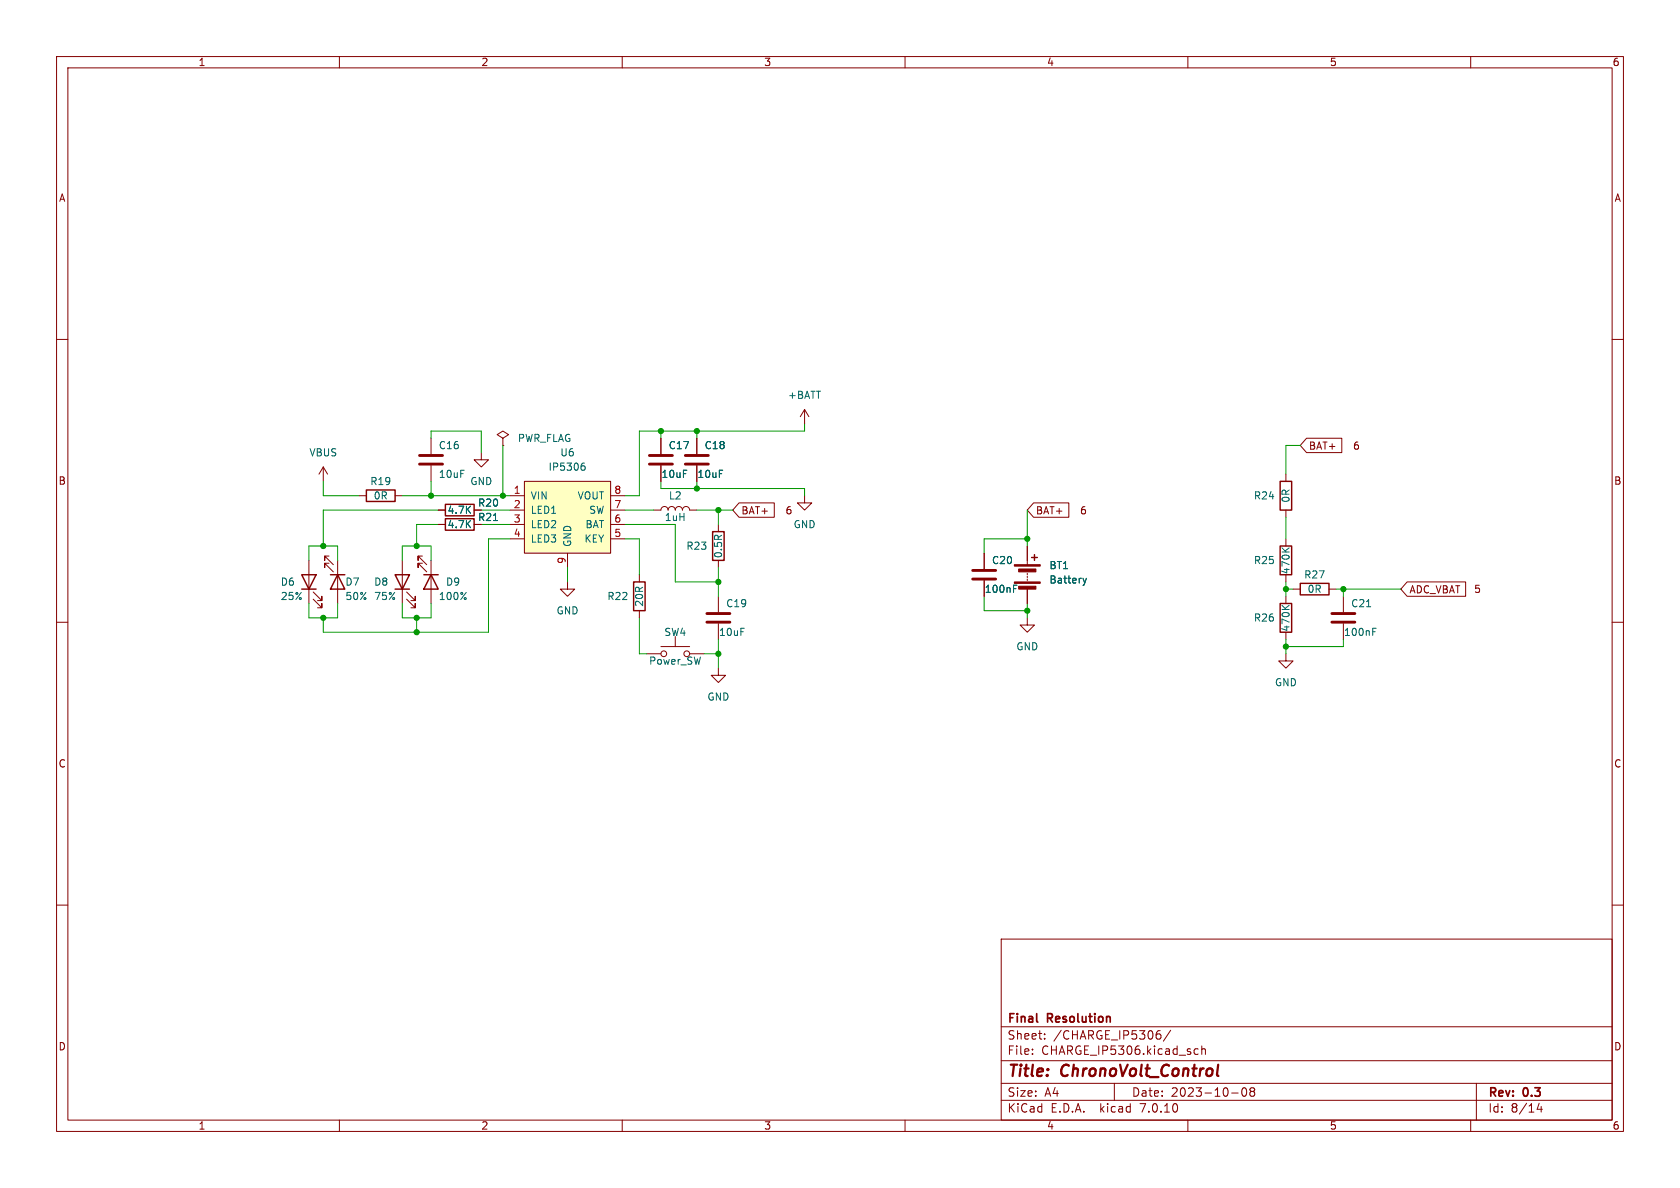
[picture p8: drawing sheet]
<svg xmlns="http://www.w3.org/2000/svg" width="297mm" height="210mm" viewBox="0 0 297 210" stroke-linecap="round" stroke-linejoin="round" font-family="sans-serif">
<g fill="none" stroke="#840000" stroke-width=".18">
<path d="M10 10h277v190h-277zM12 12h273v186h-273zM60 10v2M110 10v2M160 10v2M210 10v2M260 10v2M10 60h2M285 60h2M76.2 77.5v2.8M88.9 77.5l1-.7-1-.6-1 .6 1 .7v1.2M88.9 78.7h.1"/>
<path d="M116.8 77.5v2.8M123.2 77.5v2.8M142.2 72.4l-.7 1.3M142.2 72.4v2.5M142.2 72.4l.8 1.3M231 77.5h6.2v2.5h-6.2l-1.1-1.3zM54.6 99.1v7.6M57.1 82.6l-.7 1.2M57.1 82.6v2.5M57.1 82.6l.8 1.2M58.2 98.3h-.8v.8v-.8l1.5 1.5M58.2 99.6h-.8v.7v-.7l1.5 1.5"/>
<path d="M59.7 99.1v7.6M63.5 87.6h1.3M69.8 87.6h1.3M71.1 99.1v7.6M74.7 98.3h-.8v.8v-.8l1.5 1.5M74.7 99.6h-.8v.7v-.7l1.5 1.5M76.2 82.3v2.8M76.2 99.1v7.6M77.5 92.7h1.2M77.5 90.2h1.2M83.8 92.7h1.3M83.8 90.2h1.3"/>
<path d="M85.1 80v1.3h1.3l-1.3 1.3-1.3-1.3h1.3M90.2 92.7h2.5M90.2 90.2h2.5M90.2 87.6h2.5M90.2 95.3h2.5M92.7 85.1h15.2v12.7h-15.2zM100.3 97.8v2.5M107.9 92.7h2.6M107.9 90.2h2.6M107.9 87.6h2.6M107.9 95.3h2.6M115.6 90.2h1.2a.64 .64 0 0 1 .7-.7 .64 .64 0 0 1 .6 .7 .64 .64 0 0 1 .6-.7 .64 .64 0 0 1 .7 .7 .64 .64 0 0 1 .6-.7 .64 .64 0 0 1 .6 .7 .64 .64 0 0 1 .7-.7 .64 .64 0 0 1 .6 .7h1.3"/>
<path d="M116.8 82.3v2.8M123.2 82.3v2.8M127 92.7v1.3M127 99.1v1.2M130.7 88.9h6.2v2.5h-6.2l-1.2-1.2zM142.2 87.6v1.3h1.3l-1.3 1.3-1.2-1.3h1.2M174 97.8v2.8M181.6 96.5v3.3M182.7 88.9h6.3v2.5h-6.3l-1.1-1.2zM227.3 83.8v1.3M227.3 90.2v1.2M227.3 95.3v1.2"/>
<path d="M10 110h2M55.4 105.9l1.5 1.5v-.7v.7h-.8M55.4 104.6l1.5 1.6v-.8v.8h-.8M71.9 105.9l1.5 1.5v-.7v.7h-.8M71.9 104.6l1.5 1.6v-.8v.8h-.8M100.3 102.9v1.2h1.3l-1.3 1.3-1.2-1.3h1.2M113 101.6v1.3M113 108v1.2M114.3 115.6h2.5M116.8 114.3h5.1M119.4 112.5v1.8M121.9 115.6h2.6"/>
<path d="M127 118.1v1.3h1.3l-1.3 1.3-1.3-1.3h1.3M127 105.4v2.8M127 110.2v2.8M174 102.6v2.8M181.6 109.2v1.3h1.3l-1.3 1.3-1.3-1.3h1.3M181.6 101.3v.3M181.6 101.9v.2M181.6 102.4v.2M181.6 104.1v2.6M227.3 115.6v1.2h1.3l-1.3 1.3-1.2-1.3h1.2M227.3 101.6v1.3M227.3 105.4v1.3"/>
<path d="M227.3 111.8v1.2M228.6 104.1h1.3M234.9 104.1h1.3M237.5 105.4v2.8M237.5 110.2v2.8M248.8 102.9h10.3v2.5h-10.3l-1.2-1.3zM285 110h2M10 160h2M285 160h2M177 166h108v32h-108zM60 198v2M110 198v2"/>
<path d="M160 198v2M177 194.5h108M177 191.5h108M177 187.5h108M177 181.5h108M182.5 186.3v.1M182.5 185.5v.1M184.7 183.6v.1M184.7 182.8v.1M197 191.5v3M204.7 182.8h.4l.1 .3v.5l-.5 .1M204.8 182.2h.3"/>
<path d="M207 182.1l-1.3 2M210 198v2M211.2 186.3h.6M211.2 185.5h.6M212.5 185.5l.2-.1 .3 .1 .1 .9M212.5 184.9v1.5M217.7 193.2h1.2M219.7 192.4l.2-.1a.81 .81 0 0 1 .6 .6 .81 .81 0 0 1-.3 .8l-.2 .1a.81 .81 0 0 1-.3-1.4zM221.2 192.9l-.2-.2 .2-.4 .5 .1 .1 .2-.3 .3M221.2 192.9l-.2 .3v.3l.2 .3 .5-.1 .1-.2-.1-.4-.2-.2M221.2 192.9h.3M260 198v2"/>
<path d="M261 191.5v6.5M272.1 195l-.4 1.1h1M272.5 195.6v1"/>
<circle cx="117.3" cy="115.6" r=".51"/>
<circle cx="121.4" cy="115.6" r=".51"/>
</g>
<path d="M183.3 180.6l.2 .1" fill="none" stroke="#840000" stroke-width=".3"/>
<path d="M74.2 82h4M74.2 80.5h4M114.8 82h4.1M114.8 80.5h4.1M121.2 82h4M121.2 80.5h4M125 110h4M125 108.5h4M172 102.4h4M172 100.8h4M235.5 110h4M235.5 108.5h4" fill="none" stroke="#840000" stroke-width=".51"/>
<g fill="none" stroke="#006464" stroke-width=".18">
<path d="M87.2 92h.8M103 82.3l.3 .1 .1 .2v.4l-.4 .1M103.3 81.9h-.3M226.6 96.9l.8 .7M227.9 96.9l-.7 .5M179.2 104.1h.4M179.2 103.4h.6M191.5 102.2l.3 .9M191.8 103.1l-.2 .3M192.1 102.2l-.3 .9M226.6 107l.8 .7M227.9 107l-.7 .6"/>
<path d="M241.6 107.3h.7M242.7 111.7h.4M242.7 111.1h.6"/>
</g>
<g fill="none" stroke="#840000" stroke-width=".25">
<path d="M64.8 86.6h5v2h-5zM78.7 91.7h5.1v2h-5.1zM78.7 89.2h5.1v2h-5.1zM126 94h2v5.1h-2zM182.4 98.6h1M182.9 98v1.1M226.3 85.1h2v5.1h-2zM226.3 96.5h2v5.1h-2zM53.3 101.6h2.6l-1.3 2.5zM53.3 104.1h2.6M58.4 101.6h2.6M59.7 101.6l1.3 2.5h-2.6z"/>
<path d="M69.8 101.6h2.6l-1.3 2.5zM69.8 104.1h2.6M74.9 101.6h2.6M76.2 101.6l1.3 2.5h-2.6zM112 102.9h2v5.1h-2zM226.3 106.7h2v5.1h-2zM229.9 103.1h5v2.1h-5z"/>
</g>
<g fill="#840000" stroke="#840000" stroke-width=".18">
<path d="M179.3 102.9h4.6v.2h-4.6z"/>
<path d="M179.3 99.8h4.6v.3h-4.6z"/>
<path d="M180.1 103.6h3v.5h-3z"/>
<path d="M180.1 100.6h3v.5h-3z"/>
</g>
<path d="M92.7 85.1h15.2v12.7h-15.2z" fill="#ffffc2" stroke="#ffffc2" stroke-width=".18"/>
<g fill="none" stroke="#009600" stroke-width=".18">
<path d="M76.2 77.5v-1.3h8.9v3.8M88.9 78.7v8.9M116.8 76.2v1.3M123.2 76.2v1.3M142.2 74.9v1.3h-29.2v11.4h-2.5M229.9 78.7h-2.6v5.1M54.6 99.1v-2.6h5.1v2.6M57.1 85.1v2.5h6.4M71.1 99.1v-2.6h5.1v2.6M71.1 87.6h19.1M76.2 85.1v2.5M77.5 90.2h-20.4v6.3"/>
<path d="M77.5 92.7h-3.8v3.8M85.1 90.2h5.1M85.1 92.7h5.1M90.2 95.3h-3.8v16.5h-29.3v-2.6M110.5 90.2h5.1M110.5 92.7h8.9v10.2h7.6M110.5 95.3h2.5v6.3M116.8 85.1v1.3h25.4v1.2M123.2 90.2h6.3M123.2 85.1v1.3M127 90.2v2.5M181.6 90.2v6.3"/>
<path d="M181.6 95.3h-7.6v2.5M227.3 91.4v3.9M54.6 106.7v2.5h5.1v-2.5M71.1 106.7v2.5h5.1v-2.5M73.7 109.2v2.6M100.3 100.3v2.6M113 109.2v6.4h1.3M124.5 115.6h2.5M127 100.3v5.1M127 113v5.1M174 105.4v2.6h7.6M181.6 106.7v2.5"/>
<path d="M227.3 102.9v2.5M227.3 113v2.6M227.3 104.1h1.3M236.2 104.1h11.4M237.5 104.1v1.3M237.5 113v1.3h-10.2"/>
</g>
<g fill="#009600" stroke="#009600" stroke-width=".18">
<circle cx="181.6" cy="95.3" r=".46"/>
<circle cx="127" cy="115.6" r=".46"/>
<circle cx="227.3" cy="104.1" r=".46"/>
<circle cx="237.5" cy="104.1" r=".46"/>
<circle cx="227.3" cy="114.3" r=".46"/>
<circle cx="181.6" cy="108" r=".46"/>
<circle cx="57.1" cy="96.5" r=".46"/>
<circle cx="76.2" cy="87.6" r=".46"/>
<circle cx="73.7" cy="109.2" r=".46"/>
<circle cx="73.7" cy="111.8" r=".46"/>
<circle cx="57.1" cy="109.2" r=".46"/>
<circle cx="73.7" cy="96.5" r=".46"/>
<circle cx="88.9" cy="87.6" r=".46"/>
<circle cx="127" cy="90.2" r=".46"/>
<circle cx="116.8" cy="76.2" r=".46"/>
<circle cx="123.2" cy="76.2" r=".46"/>
<circle cx="123.2" cy="86.4" r=".46"/>
<circle cx="127" cy="102.9" r=".46"/>
</g>
<g font-size="2.8" fill="#840000">
<text x="178" y="190.9">Title:</text>
<text x="187.7" y="190.9">ChronoVolt_Control</text>
</g>
<g font-size="2.1" fill="#840000">
<text x="178" y="184">Sheet:</text>
<text x="178" y="181.2">Final</text>
<text x="185.2" y="181.2">Resolution</text>
<text x="186.2" y="184">/CHARGE_IP5306/</text>
<text x="178" y="186.7">File:</text>
<text x="184.1" y="186.7">CHARGE_IP5306.kicad_sch</text>
<text x="178" y="196.9">KiCad</text>
<text x="178" y="194.1">Size:</text>
<text x="184.7" y="194.1">A4</text>
<text x="185.7" y="196.9">E.D.A.</text>
<text x="194.6" y="196.9">kicad</text>
<text x="200" y="194.1">Date:</text>
<text x="201.8" y="196.9">7.0.10</text>
<text x="207" y="194.1">2023-10-08</text>
<text x="263" y="194.3">Rev:</text>
<text x="263" y="196.9">Id:</text>
<text x="267.1" y="196.9">8/14</text>
<text x="269.4" y="194.3">0.3</text>
</g>
<g font-size="1.8" fill="#840000">
<text x="35" y="11.9">1</text>
<text x="85" y="11.9">2</text>
<text x="135" y="11.9">3</text>
<text x="185" y="11.9">4</text>
<text x="235" y="11.9">5</text>
<text x="285" y="11.9">6</text>
<text x="10.3" y="35.9">A</text>
<text x="285.3" y="35.9">A</text>
<text x="231.3" y="79.7">BAT+</text>
<text x="239.1" y="79.7">6</text>
<text x="10.3" y="85.9">B</text>
<text x="285.3" y="85.9">B</text>
<text x="131" y="91.1">BAT+</text>
<text x="138.8" y="91.1">6</text>
<text x="183" y="91.1">BAT+</text>
<text x="190.8" y="91.1">6</text>
<text x="249.1" y="105.1">ADC_VBAT</text>
<text x="260.5" y="105">5</text>
<text x="10.3" y="135.9">C</text>
<text x="285.3" y="135.9">C</text>
<text x="10.3" y="185.9">D</text>
<text x="285.3" y="185.9">D</text>
<text x="35" y="199.9">1</text>
<text x="85" y="199.9">2</text>
<text x="135" y="199.9">3</text>
<text x="185" y="199.9">4</text>
<text x="235" y="199.9">5</text>
<text x="285" y="199.9">6</text>
</g>
<g font-size="1.8" fill="#006464">
<text x="139.2" y="70.7">+BATT</text>
<text x="54.6" y="80.9">VBUS</text>
<text x="77.5" y="79.6">C16</text>
<text x="91.4" y="78.3">PWR_FLAG</text>
<text x="96.9" y="83.4">IP5306</text>
<text x="99" y="80.9">U6</text>
<text x="118.1" y="79.6">C17</text>
<text x="124.5" y="79.6">C18</text>
<text x="65.4" y="86">R19</text>
<text x="66" y="88.5">0R</text>
<text x="77.5" y="84.7">10uF</text>
<text x="83.1" y="86">GND</text>
<text x="84.4" y="89.8">R20</text>
<text x="93.7" y="88.5">VIN</text>
<text x="102" y="88.5">VOUT</text>
<text x="116.8" y="84.7">10uF</text>
<text x="118.2" y="88.5">L2</text>
<text x="123.2" y="84.7">10uF</text>
<text x="221.6" y="88.5">R24</text>
<text x="228.2" y="89" transform="rotate(-90 228.2 89)">0R</text>
<text x="79" y="93.6">4.7K</text>
<text x="79" y="91">4.7K</text>
<text x="84.4" y="92.3">R21</text>
<text x="93.7" y="91">LED1</text>
<text x="93.7" y="93.6">LED2</text>
<text x="103.4" y="93.6">BAT</text>
<text x="104.1" y="91">SW</text>
<text x="117.4" y="92.3">1uH</text>
<text x="140.2" y="93.6">GND</text>
<text x="93.7" y="96.1">LED3</text>
<text x="101.2" y="96.8" transform="rotate(-90 101.2 96.8)">GND</text>
<text x="103.2" y="96.1">KEY</text>
<text x="121.2" y="97.4">R23</text>
<text x="127.9" y="98.8" transform="rotate(-90 127.9 98.8)">0.5R</text>
<text x="175.3" y="99.9">C20</text>
<text x="185.4" y="100.8">BT1</text>
<text x="221.6" y="99.9">R25</text>
<text x="228.2" y="101.6" transform="rotate(-90 228.2 101.6)">470K</text>
<text x="49.5" y="103.7">D6</text>
<text x="49.5" y="106.3">25%</text>
<text x="61" y="103.7">D7</text>
<text x="61" y="106.3">50%</text>
<text x="66" y="103.7">D8</text>
<text x="66" y="106.3">75%</text>
<text x="77.5" y="106.3">100%</text>
<text x="78.7" y="103.7">D9</text>
<text x="107.3" y="106.3">R22</text>
<text x="113.9" y="107.4" transform="rotate(-90 113.9 107.4)">20R</text>
<text x="128.3" y="107.5">C19</text>
<text x="174" y="105">100nF</text>
<text x="185.4" y="103.4">Battery</text>
<text x="230.5" y="102.5">R27</text>
<text x="231.1" y="105">0R</text>
<text x="238.8" y="107.5">C21</text>
<text x="98.3" y="108.8">GND</text>
<text x="117.3" y="112.6">SW4</text>
<text x="127" y="112.6">10uF</text>
<text x="221.6" y="110.1">R26</text>
<text x="228.2" y="111.8" transform="rotate(-90 228.2 111.8)">470K</text>
<text x="237.5" y="112.6">100nF</text>
<text x="114.7" y="117.7">Power_SW</text>
<text x="179.6" y="115.2">GND</text>
<text x="125" y="124.1">GND</text>
<text x="225.3" y="121.5">GND</text>
</g>
<g font-size="1.8" fill="#a90000">
<text x="90.7" y="87.4">1</text>
<text x="90.7" y="89.9">2</text>
<text x="108.5" y="89.9">7</text>
<text x="108.5" y="87.4">8</text>
<text x="90.7" y="92.5">3</text>
<text x="90.7" y="95">4</text>
<text x="108.5" y="95">5</text>
<text x="108.5" y="92.5">6</text>
<text x="100.1" y="99.8" transform="rotate(-90 100.1 99.8)">9</text>
</g>
</svg>
